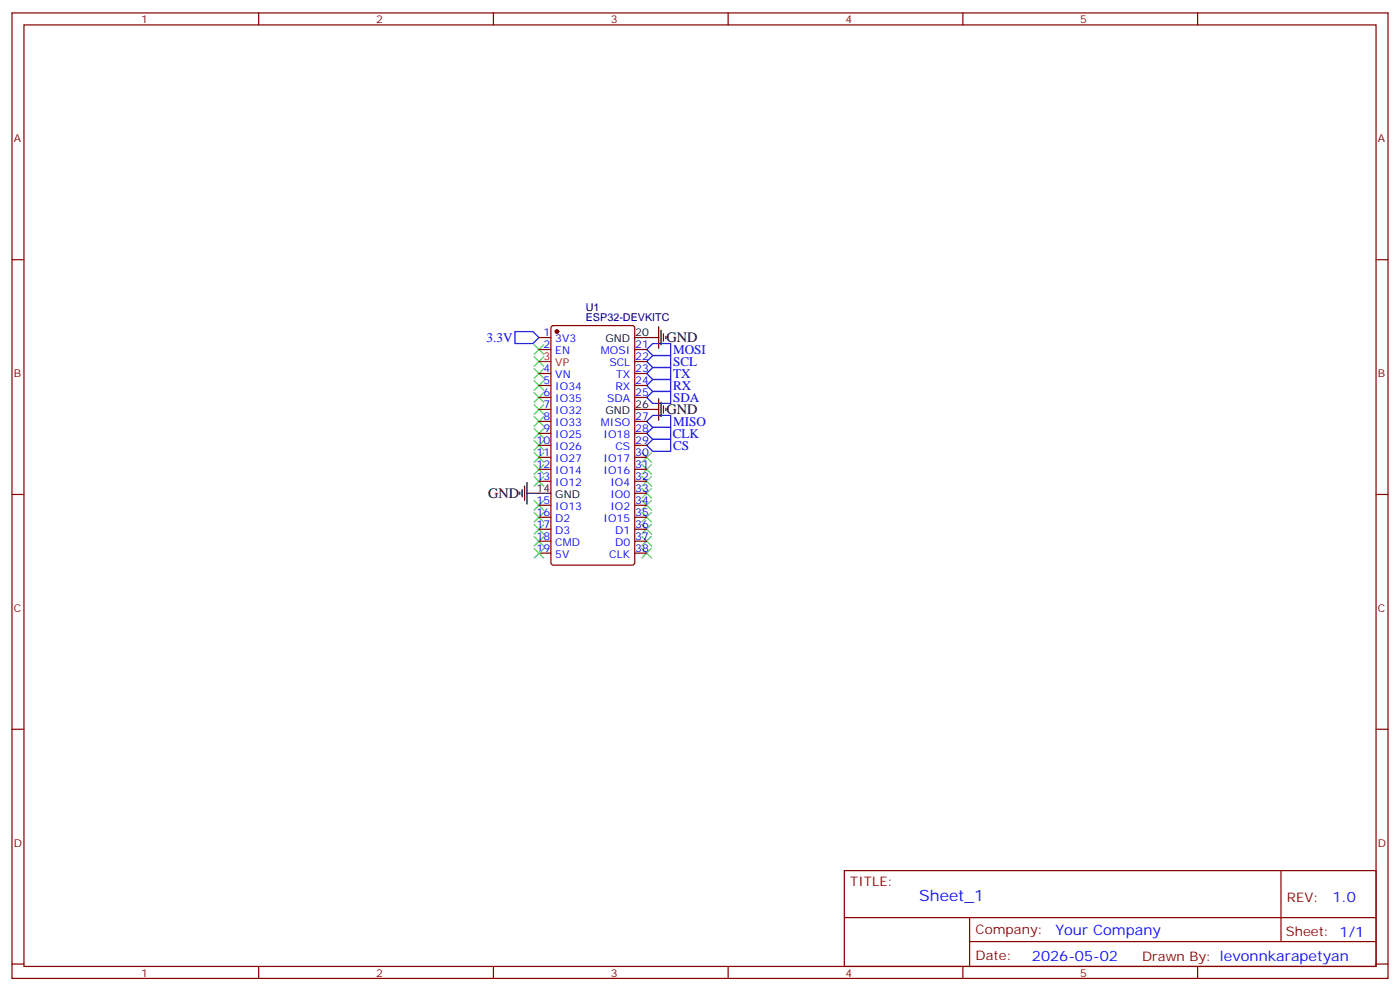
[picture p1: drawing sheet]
<svg xmlns="http://www.w3.org/2000/svg" width="412mm" height="292mm" viewBox="0 0 412 292" stroke-linecap="round" stroke-linejoin="round" font-family="sans-serif">
<g fill="none" stroke="#870000" stroke-width=".35">
<path d="M3.5 3.8h405.4v284.3h-405.4zM7.1 7.3h398.2v277.3h-398.2zM76.2 3.8v3.5M145.3 3.8v3.5M214.5 3.8v3.5M283.6 3.8v3.5M352.8 3.8v3.5M3.5 76.5h3.6M405.3 76.5h3.6M158.7 99.4h3.6M162.5 96.1l.5-.2h23.3l.6 .4 .1 69.4-.5 .7h-23.5l-.7-.4v-69.4zM158.7 102.9h3.6"/>
<path d="M158.7 110h3.6M158.7 113.5h3.6M158.7 117.1h3.6M187 102.9h3.5M187 110h3.5M187 113.5h3.5M187 117.1h3.5M187 106.5h3.5M158.7 120.6h3.6M158.7 124.1h3.6M158.7 127.6h3.6M158.7 131.2h3.6"/>
<path d="M158.7 134.7h3.6M158.7 138.2h3.6M187 124.1h3.5M187 127.6h3.5M187 131.2h3.5M187 134.7h3.5M187 138.2h3.5M3.5 145.6h3.6M158.7 141.7h3.6M158.7 148.8h3.6M158.7 152.3h3.6M158.7 155.9h3.6"/>
<path d="M158.7 159.4h3.6M187 141.7h3.5M187 148.8h3.5M187 152.3h3.5M187 155.9h3.5M187 159.4h3.5M187 145.3h3.5M405.3 145.6h3.6M158.7 162.9h3.6M187 162.9h3.5M3.5 214.8h3.6M405.3 214.8h3.6"/>
<path d="M248.7 256.4h156.6v28.2h-156.6zM377.3 256.4v20.9M248.7 270.2h156.5M285.6 277.3h119.6M285.6 270.2v14.2M3.5 283.9h3.6M76.2 284.6v3.5M145.3 284.6v3.5M214.5 284.6v3.5M283.6 284.6v3.5M352.8 284.6v3.5M405.3 283.9h3.6"/>
</g>
<g fill="none" stroke="#3c3" stroke-width=".35">
<path d="M157.3 101.5l2.9 2.9M157.3 105.1l2.9 2.8M157.3 108.6l2.9 2.8M157.3 112.1l2.9 2.8M157.3 115.6l2.9 2.9M157.3 119.2l2.9 2.8M160.2 101.5l-2.9 2.9M160.2 105.1l-2.9 2.8M160.2 108.6l-2.9 2.8M160.2 112.1l-2.9 2.8M160.2 115.6l-2.9 2.9M160.2 119.2l-2.9 2.8"/>
<path d="M157.3 122.7l2.9 2.8M157.3 126.2l2.9 2.8M157.3 129.8l2.9 2.8M157.3 133.3l2.9 2.8M157.3 136.8l2.9 2.8M160.2 122.7l-2.9 2.8M160.2 126.2l-2.9 2.8M160.2 129.8l-2.9 2.8M160.2 133.3l-2.9 2.8M160.2 136.8l-2.9 2.8M189.1 133.3l2.8 2.8M189.1 136.8l2.8 2.8"/>
<path d="M191.9 136.8l-2.8 2.8M191.9 133.3l-2.8 2.8M157.3 140.3l2.9 2.9M157.3 147.4l2.9 2.8M157.3 150.9l2.9 2.8M157.3 154.4l2.9 2.9M157.3 158l2.9 2.8M160.2 140.3l-2.9 2.9M160.2 147.4l-2.9 2.8M160.2 150.9l-2.9 2.8M160.2 154.4l-2.9 2.9M160.2 158l-2.9 2.8"/>
<path d="M189.1 158l2.8 2.8M189.1 154.4l2.8 2.9M189.1 150.9l2.8 2.8M189.1 147.4l2.8 2.8M189.1 143.9l2.8 2.8M189.1 140.3l2.8 2.9M191.9 158l-2.8 2.8M191.9 154.4l-2.8 2.9M191.9 150.9l-2.8 2.8M191.9 147.4l-2.8 2.8M191.9 143.9l-2.8 2.8M191.9 140.3l-2.8 2.9"/>
<path d="M157.3 161.5l2.9 2.8M160.2 161.5l-2.9 2.8M189.1 161.5l2.8 2.8M191.9 161.5l-2.8 2.8"/>
</g>
<path d="M151.7 97.6h5.3l1.7 1.8-1.7 1.8h-5.3zM190.5 117.1l1.8-1.8h5.3v3.5h-5.3zM190.5 106.5l1.8-1.8h5.3v3.5h-5.3zM190.5 102.9l1.8-1.7h5.3v3.5h-5.3zM190.5 113.5l1.8-1.7h5.3v3.5h-5.3zM190.5 110l1.8-1.8h5.3v3.6h-5.3zM190.5 127.6l1.8-1.7h5.3v3.5h-5.3zM190.5 131.2l1.8-1.8h5.3v3.5h-5.3zM190.5 124.1l1.8-1.8h5.3v3.6h-5.3z" fill="none" stroke="#00f" stroke-width=".35"/>
<g fill="none" stroke="#000" stroke-width=".35">
<path d="M187 99.4h7M194 96.2v6.4M194.7 97.3v4.2M195.4 98.4v2.1M196.1 99.1v.7M194 117.4v6.4M194.7 118.5v4.2M195.4 119.5v2.1M187 120.6h7M196.1 120.2v.7M153.1 144.9v.7M153.8 144.2v2.1"/>
<path d="M154.5 143.2v4.2M155.2 145.3h7.1M155.2 142.1v6.3"/>
</g>
<circle cx="164" cy="97.6" r=".53" fill="#870000" stroke="#870000" stroke-width=".35"/>
<path d="M158.7 106.5h3.6" fill="none" stroke="#f00" stroke-width=".35"/>
<text font-size="4.6" fill="#00f" x="270.8" y="265.4">Sheet_1</text>
<g font-size="4.2">
<text x="196.3" y="100.8">GND</text>
<text x="196.3" y="122">GND</text>
<text x="143.8" y="146.7">GND</text>
</g>
<g font-size="4.2" fill="#00f">
<text x="392.5" y="265.7">1.0</text>
<text x="310.9" y="275.2">Your Company</text>
<text x="304" y="283">2026-05-02</text>
</g>
<g font-size="3.9" fill="#00f">
<text x="143.3" y="100.6">3.3V</text>
<text x="198.3" y="107.8">SCL</text>
<text x="198.3" y="104.2">MOSI</text>
<text x="198.3" y="111.3">TX</text>
<text x="198.3" y="118.3">SDA</text>
<text x="198.3" y="114.8">RX</text>
<text x="198.3" y="125.4">MISO</text>
<text x="198.2" y="128.9">CLK</text>
<text x="198.3" y="132.5">CS</text>
</g>
<g font-size="3.9" fill="#800">
<text x="250.5" y="261">TITLE:</text>
<text x="379.1" y="265.7">REV:</text>
<text x="287.4" y="275.2">Company:</text>
<text x="378.7" y="275.8">Sheet: 1/1</text>
<text x="287.4" y="282.9">Date:</text>
<text x="336.4" y="282.9">Draw</text>
<text x="346.6" y="282.9">n By: levonnkarapetyan</text>
</g>
<g font-size="3.2" fill="#800">
<text x="41.6" y="6.8">1</text>
<text x="110.8" y="6.8">2</text>
<text x="179.9" y="6.8">3</text>
<text x="249.1" y="6.8">4</text>
<text x="318.2" y="6.8">5</text>
<text x="4.1" y="41.9">A</text>
<text x="405.9" y="41.9">A</text>
<text x="4.1" y="111.1">B</text>
<text x="405.9" y="111.1">B</text>
<text x="4.1" y="180.2">C</text>
<text x="405.9" y="180.2">C</text>
<text x="4.1" y="249.3">D</text>
<text x="405.9" y="249.3">D</text>
<text x="41.6" y="287.6">1</text>
<text x="110.8" y="287.6">2</text>
<text x="179.9" y="287.6">3</text>
<text x="249.1" y="287.6">4</text>
<text x="318.2" y="287.6">5</text>
</g>
<g font-size="3.2" fill="#000080">
<text x="172.6" y="94.6">ESP32-DEVKITC</text>
<text x="172.6" y="91.5">U1</text>
</g>
<g font-size="3.2" fill="#00f">
<text x="160.1" y="99.1">1</text>
<text x="163.6" y="100.8">3V3</text>
<text x="160.1" y="102.6">2</text>
<text x="163.6" y="104.4">EN</text>
<text x="177" y="104.4">MOSI</text>
<text x="179.5" y="107.9">SCL</text>
<text x="187.1" y="102.6">21</text>
<text x="187.1" y="106.1">22</text>
<text x="160.1" y="109.6">4</text>
<text x="160.1" y="113.2">5</text>
<text x="163.6" y="111.4">VN</text>
<text x="181.5" y="111.4">TX</text>
<text x="187.1" y="109.6">23</text>
<text x="187.1" y="113.2">24</text>
<text x="160.1" y="116.7">6</text>
<text x="163.6" y="114.9">IO34</text>
<text x="163.6" y="118.5">IO35</text>
<text x="178.9" y="118.5">SDA</text>
<text x="181.3" y="114.9">RX</text>
<text x="187.1" y="116.7">25</text>
<text x="160.1" y="120.2">7</text>
<text x="160.1" y="123.8">8</text>
<text x="163.6" y="122">IO32</text>
<text x="163.6" y="125.5">IO33</text>
<text x="177" y="125.5">MISO</text>
<text x="187.1" y="123.8">27</text>
<text x="158.1" y="130.8">10</text>
<text x="160.1" y="127.3">9</text>
<text x="163.6" y="129">IO25</text>
<text x="177.8" y="129">IO18</text>
<text x="187.1" y="127.3">28</text>
<text x="187.1" y="130.8">29</text>
<text x="158.1" y="134.3">11</text>
<text x="158.1" y="137.9">12</text>
<text x="163.6" y="132.6">IO26</text>
<text x="163.6" y="136.1">IO27</text>
<text x="177.8" y="136.1">IO17</text>
<text x="181.3" y="132.6">CS</text>
<text x="187.1" y="134.3">30</text>
<text x="187.1" y="137.9">31</text>
<text x="158.1" y="141.4">13</text>
<text x="163.6" y="139.6">IO14</text>
<text x="163.6" y="143.2">IO12</text>
<text x="177.8" y="139.6">IO16</text>
<text x="179.8" y="143.2">IO4</text>
<text x="187.1" y="141.4">32</text>
<text x="158.1" y="148.4">15</text>
<text x="179.8" y="146.7">IO0</text>
<text x="187.1" y="144.9">33</text>
<text x="187.1" y="148.4">34</text>
<text x="158.1" y="152">16</text>
<text x="158.1" y="155.5">17</text>
<text x="163.6" y="150.2">IO13</text>
<text x="163.6" y="153.7">D2</text>
<text x="177.8" y="153.7">IO15</text>
<text x="179.8" y="150.2">IO2</text>
<text x="187.1" y="152">35</text>
<text x="187.1" y="155.5">36</text>
<text x="158.1" y="159">18</text>
<text x="163.6" y="157.3">D3</text>
<text x="163.6" y="160.8">CMD</text>
<text x="181.2" y="157.3">D1</text>
<text x="181.2" y="160.8">D0</text>
<text x="187.1" y="159">37</text>
<text x="158.1" y="162.6">19</text>
<text x="163.6" y="164.3">5V</text>
<text x="179.5" y="164.3">CLK</text>
<text x="187.1" y="162.6">38</text>
</g>
<g font-size="3.2">
<text x="178.4" y="100.8">GND</text>
<text x="187.1" y="99.1">20</text>
<text x="178.4" y="122">GND</text>
<text x="187.1" y="120.2">26</text>
<text x="158.1" y="144.9">14</text>
<text x="163.6" y="146.7">GND</text>
</g>
<g font-size="3.2" fill="#f00">
<text x="160.1" y="106.1">3</text>
<text x="163.6" y="107.9">VP</text>
</g>
</svg>
